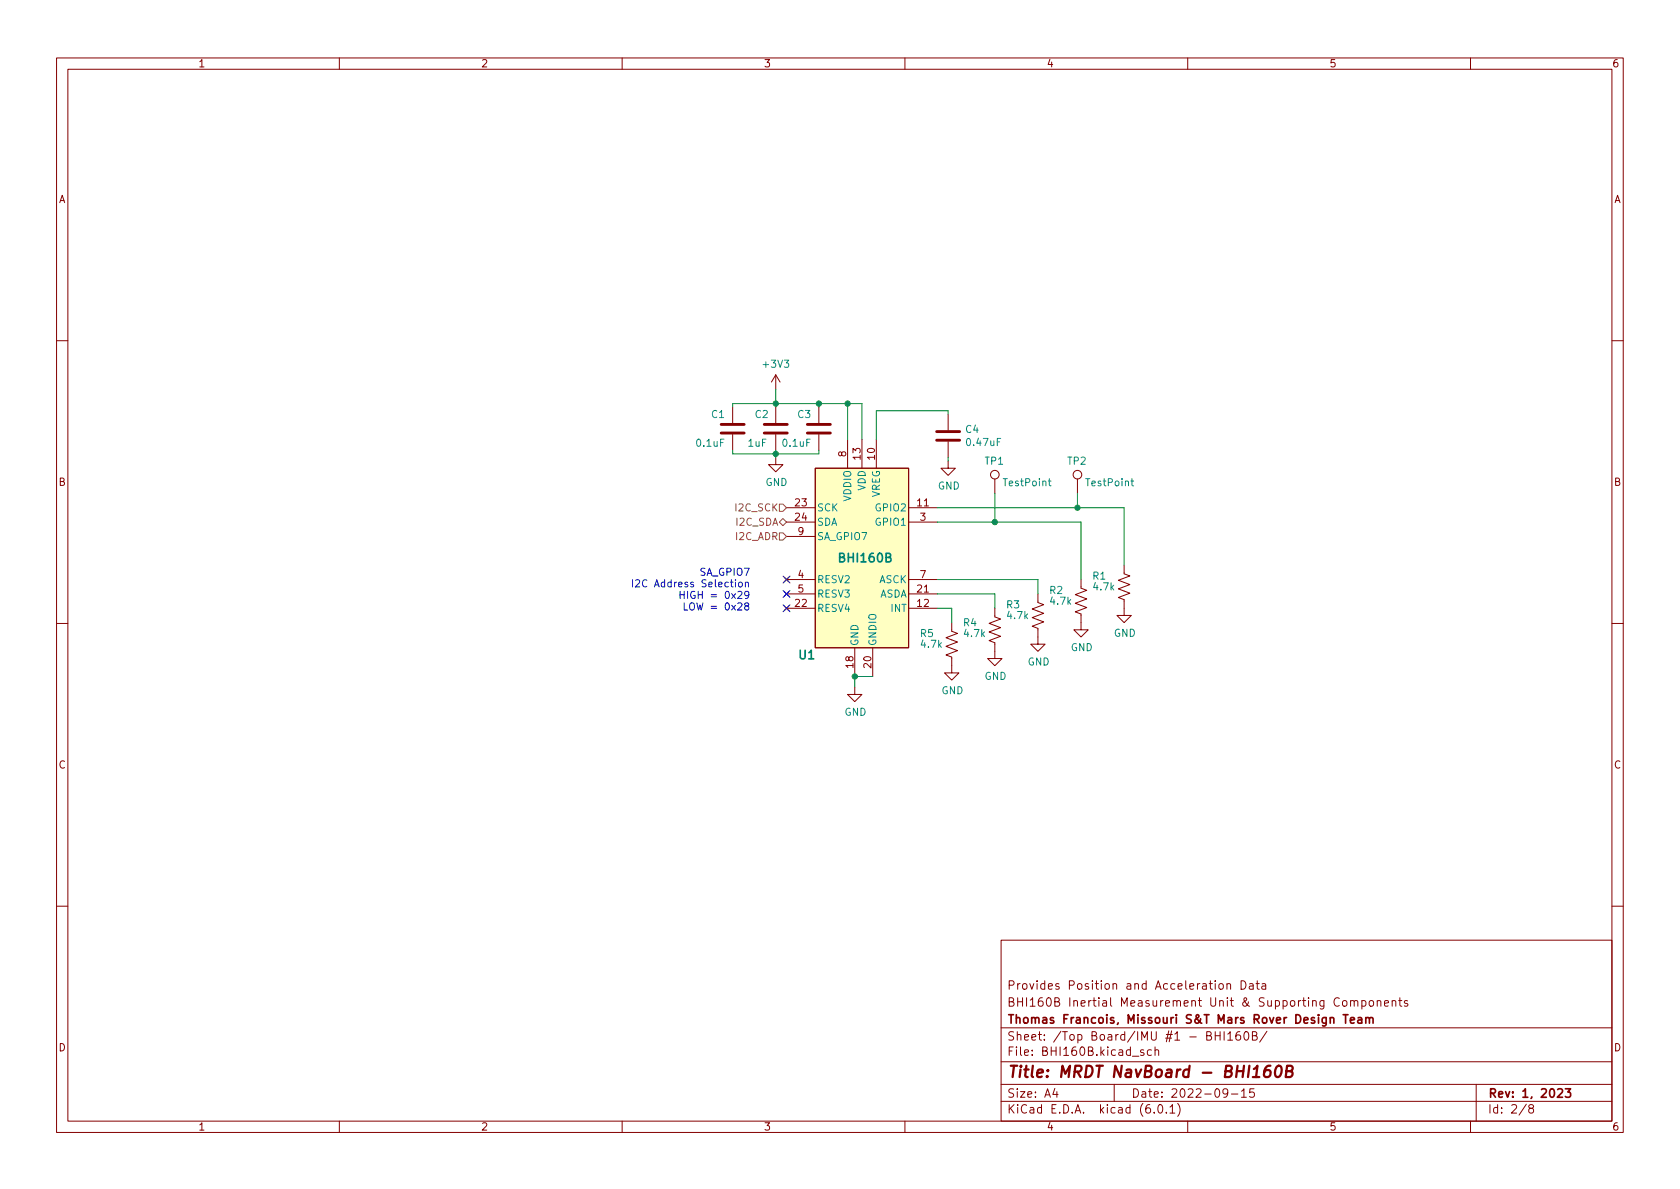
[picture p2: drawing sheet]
<svg xmlns="http://www.w3.org/2000/svg" width="297mm" height="210mm" viewBox="0 0 297 210" stroke-linecap="round" stroke-linejoin="round" font-family="sans-serif">
<g fill="none" stroke="#840000" stroke-width=".18">
<path d="M10 10.2h277v190.1h-277zM12 12.2h273v186.1h-273zM60 10.2v2M110 10.2v2M160 10.2v2M210 10.2v2M260 10.2v2M10 60.2h2M129.5 72v2.8M129.5 76.8v2.8M137.2 66.3v2.5M137.2 72v2.8"/>
<path d="M137.2 76.8v2.8M137.2 66.3l-.8 1.3M137.2 66.3l.7 1.3M144.8 72v2.8M144.8 76.8v2.8M149.9 77.7v5.1M152.4 77.7v5.1M154.9 77.7v5.1M167.6 73.3v2.8M167.6 78.1v2.8M285 60.2h2M137.2 80.9v1.3h1.2l-1.2 1.2-1.3-1.2h1.3"/>
<path d="M139.1 89.8h5M139.1 92.3h5M139.1 94.9h5M144.1 82.8h16.6v31.7h-16.6zM160.7 89.8h5M160.7 92.3h5M167.6 81.5v1.3h1.3l-1.3 1.3-1.2-1.3h1.2M175.9 84.7v2.5M190.5 84.7v2.5M198.8 99.9v1.6l1 .3-2.1 .8 2.1 .8-2.1 .7 2.1 .8-2.1 .8 1.1 .3v2.8h1.2l-1.2 1.3-1.3-1.3h1.3M10 110.2h2M138.7 107.2l.7 .7"/>
<path d="M138.7 102.1l.7 .8M138.7 104.6l.7 .8M139.1 107.6h5M139.1 105h5M139.1 102.5h5M139.4 107.2l-.7 .7M139.4 102.1l-.7 .8M139.4 104.6l-.7 .8M151.1 114.5v5.1M154.3 114.5v5.1M160.7 107.6h5M160.7 105h5"/>
<path d="M160.7 102.5h5M168.3 110.1v1.5l1 .4-2 .8 2 .7-2 .8 2 .8-2 .7 1 .4v2.8h1.2l-1.2 1.3-1.3-1.3h1.3M175.9 107.6v1.5l1 .4-2 .7 2 .8-2 .8 2 .7-2 .8 1 .4v2.8h1.3l-1.3 1.2-1.3-1.2h1.3M183.5 105v1.5l1 .4-2 .8 2 .8-2 .7 2 .8-2 .7 1 .4v2.8h1.3l-1.3 1.3-1.3-1.3h1.3M191.1 102.5v1.5l1.1 .4-2.1 .8 2.1 .7-2.1 .8 2.1 .7-2.1 .8 1 .4v2.8h1.3l-1.3 1.2-1.2-1.2h1.2M285 110.2h2M151.1 121.5v1.3h1.3l-1.3 1.3-1.2-1.3h1.2M10 160.2h2M177 166.3h108v32h-108zM215.6 174l.4-.1 .3 .3v.4l-.3 .3h-.4l-.1-.3v-.4zM216.9 174.1l.2-.2 .4 .1 .1 .9M216.9 173.9v1"/>
<path d="M219.4 173.4a.76 .76 0 0 1 .9 .8 .76 .76 0 0 1-.9 .7zM220.9 174h.6l.1 .9M221.6 174.3l-.5 .1a.29 .29 0 0 0-.2 .2 .29 .29 0 0 0 .2 .3h.5M222.1 173.9h.5M222.3 173.4v1.3l.3 .2M223.1 174h.6l.1 .9M223.8 174.3l-.5 .1a.29 .29 0 0 0-.2 .2 .29 .29 0 0 0 .2 .3h.5M236.8 176.6a.6 .6 0 0 0-.8 0 .6 .6 0 0 0-.1 .7 .56 .56 0 0 0 .3 .6 .56 .56 0 0 0 .6-.1M237.4 177.1l.2-.2 .5 .2v.5l-.1 .3h-.4l-.2-.1zM238.8 177.1l.2-.2 .4 .1v.9M238.8 176.9v1M239.4 177.1l.2-.2 .4 .1 .1 .9"/>
<path d="M240.8 177l.4-.1 .3 .3v.4l-.1 .3h-.6M240.8 176.9v1.5M242.2 177l.4-.1 .3 .3v.4l-.3 .3h-.4l-.1-.3v-.4zM243.5 177.1l.2-.2 .4 .1v.9M243.5 176.9v1M244.8 177.4l.7-.1-.1-.3-.4-.1-.2 .2 .1 .8h.5M246.1 177.1l.3-.2 .3 .1 .1 .9M246.1 176.9v1M247.3 176.9h.6M247.5 176.4v1.3l.4 .2M248.9 177l-.4-.1-.2 .2 .1 .3 .5 .1v.4h-.6M285 160.2h2"/>
<path d="M60 198.3v2M110 198.3v2M160 198.3v2M177 194.8h108M177 191.8h108M177 187.8h108M177 181.8h108M186.5 192.5l-.4 1h1M186.9 193v1M197 191.8v3M200.2 186.8h1.2M202.2 185.7l-.3-.1-.3 .2 .1 .3 .5 .1v.4h-.6"/>
<path d="M203.6 185.7l-.5-.1-.2 .3v.4l.1 .3h.6M204.1 196.7v.1M204.2 185.8l.2-.2 .4 .1 .1 .9M204.2 185.1v1.5M204.9 195.4l.2-.1a.81 .81 0 0 1 .6 .7 .81 .81 0 0 1-.3 .8h-.2a.81 .81 0 0 1-.6-.6 .81 .81 0 0 1 .3-.8zM206.2 196.7v.1M206.9 195.8l.4-.5v1.5M206.9 196.8h.8M208.2 195.1a1.72 1.72 0 0 1 0 2.3M210 198.3v2M213.4 183.1h.6l.1-.2-.1-.4-.6-.1v1.5h.5l.3-.3a.39 .39 0 0 0-.3-.5M214.9 182.4v1.5"/>
<path d="M214.9 183.1h.8M215.7 182.4v1.5M216.4 182.4v1.5M217.1 193.2l-.3 .3h-.3l-.3-.3 .2-.6 .4-.1 .2 .2a.99 .99 0 0 1-.4 1.3h-.2M217.1 182.9l.4-.5v1.5M217.1 183.9h.8M217.7 193.5h1.2M219.2 182.4a.59 .59 0 0 0-.7 .7v.5l.1 .3h.5l.2-.1 .1-.5-.2-.2-.4-.1-.3 .3M219.5 193l.4-.5v1.5M219.5 194h.9M220.1 182.6l.2-.2a.81 .81 0 0 1 .6 .7 .81 .81 0 0 1-.3 .8h-.2a.81 .81 0 0 1-.3-1.3zM221.4 183.1h.5l.2-.1 .1-.3-.1-.2-.7-.1v1.5h.6l.3-.3a.39 .39 0 0 0-.4-.5"/>
<path d="M221.7 192.5h-.7l-.1 .7 .2-.1 .5 .1 .2 .2-.1 .5-.2 .1-.6-.1M224 182.4l-1.3 1.9M260 198.3v2M261 191.8v6.5M269.9 195.3l-1.3 1.9M270.6 196l-.3-.3 .1-.2 .2-.2 .4 .1 .2 .2-.1 .2-.7 .2-.1 .3v.2l.3 .3h.4l.2-.3-.1-.4-.2-.1"/>
<circle cx="175.9" cy="83.9" r=".76"/>
<circle cx="190.5" cy="83.9" r=".76"/>
</g>
<path d="M237.5 179.4h.8M237.9 179.4v1.5M241.5 179.9v1M238.8 180.4l.7-.1-.1-.3-.4-.1-.2 .2v.8h.6M240.1 180h.6l.1 .9M240.8 180.3l-.5 .1a.29 .29 0 0 0-.3 .2 .29 .29 0 0 0 .3 .3h.5M241.5 180.1l.2-.2 .4 .1v.9M242.1 180.1l.2-.2 .4 .1 .1 .9M275.4 192.7l.6-.2 .2 .2 .1 .3-1 1h1M276.8 192.5h.9l-.5 .6 .4 .1v.7l-.2 .1h-.4l-.2-.1" fill="none" stroke="#840000" stroke-width=".3"/>
<path d="M221.5 190.5h1.2M224.6 188.5a.91 .91 0 0 0-1 .8l-.1 .8 .1 .3a.66 .66 0 0 0 1-.3l.1-.5-.2-.3a.66 .66 0 0 0-1 .3M225.7 188.7a.46 .46 0 0 1 .5-.2 .46 .46 0 0 1 .4 .3 1.15 1.15 0 0 1-.8 1.7l-.2-.1a1.54 1.54 0 0 1 .1-1.7zM227.5 189.4l.8-.1a.46 .46 0 0 0 .3-.4 .46 .46 0 0 0-.4-.4h-.6l-.3 2h.8a.53 .53 0 0 0 .4-.5 .53 .53 0 0 0-.4-.6" fill="none" stroke="#840000" stroke-width=".4"/>
<path d="M127.5 76.6h4.1M127.5 75.1h4.1M135.1 76.6h4.1M135.1 75.1h4.1M142.7 76.6h4.1M142.7 75.1h4.1M165.6 77.8h4.1M165.6 76.3h4.1" fill="none" stroke="#840000" stroke-width=".51"/>
<path d="M185.3 85.1h.5M185.5 84.6v1.1l.3 .2M200 85.1h.4M200.1 84.6v1.1l.3 .2" fill="none" stroke="#008484" stroke-width=".18"/>
<path d="M144.1 82.8h16.6v31.7h-16.6z" fill="#ffffc2" stroke="#ffffc2" stroke-width=".18"/>
<path d="M137.8 92.3l.6-.6 .7 .6-.7 .7zM137.8 94.2h.6l.7 .7-.7 .6h-.6zM137.8 89.1h.6l.7 .7-.7 .6h-.6z" fill="none" stroke="#848400" stroke-width=".18"/>
<path d="M111.8 102.5v1.3M112.4 102.6l.5-.1 .2 .4-.8 .9h.8M120.2 104.6v1.2M120.2 105.2h.8M121 106.6v1.3h.6M121 104.6v1.2M121.6 104.6v1.2M122 106.8l.2-.2a.43 .43 0 0 1 .6 .4v.5a.42 .42 0 0 1-.4 .4 .42 .42 0 0 1-.5-.4zM131.8 103.1l.2-.2 .3 .1v.8" fill="none" stroke="#0000c2" stroke-width=".18"/>
<g fill="none" stroke="#008400" stroke-width=".18">
<path d="M129.5 72v-.6h22.9v6.3M129.5 79.6v.7h15.3v-.7M137.2 68.8v3.2M137.2 79.6v1.3M144.8 71.4v.6M149.9 71.4v6.3M167.6 73.3v-.7h-12.7v5.1M165.7 92.3h25.4v10.2M165.7 89.8h33.1v10.1M167.6 80.9v.6M175.9 87.2v5.1M190.5 87.2v2.6"/>
<path d="M154.3 119.6h-3.2v1.9M165.7 105h10.2v2.6M165.7 107.6h2.6v2.5M165.7 102.5h17.8v2.5"/>
</g>
<path d="M138.5 101.9l1.2 1.2M138.5 107l1.2 1.2M138.5 104.4l1.2 1.2M139.7 101.9l-1.2 1.2M139.7 107l-1.2 1.2M139.7 104.4l-1.2 1.2" fill="none" stroke="#000084" stroke-width=".18"/>
<g fill="#008400" stroke="#008400" stroke-width=".18">
<circle cx="149.9" cy="71.4" r=".46"/>
<circle cx="144.8" cy="71.4" r=".46"/>
<circle cx="190.5" cy="89.8" r=".46"/>
<circle cx="175.9" cy="92.3" r=".46"/>
<circle cx="151.1" cy="119.6" r=".46"/>
<circle cx="137.2" cy="80.3" r=".46"/>
<circle cx="137.2" cy="71.4" r=".46"/>
</g>
<text font-size="2.8" fill="#840000" x="178" y="190.6">Title: MRDT NavBoard - BHI160B</text>
<g font-size="2.1" fill="#008484">
<text x="148.6" y="99.4">BHI160B</text>
<text x="141.3" y="116.6">U1</text>
</g>
<g font-size="2.1" fill="#840000">
<text x="178" y="178">BHI160B Inertial Measurement Unit &amp; Supporting Components</text>
<text x="178" y="175">Provides Position and Acceleration Data</text>
<text x="178" y="184">Sheet: /Top Board/IMU #1 - BHI160B/</text>
<text x="178" y="181">Thomas Francois, Missouri S&amp;T Mars Rover Design Team</text>
<text x="178" y="186.7">File: BHI160B.kicad_sch</text>
<text x="178" y="196.9">KiCad E.D.A. kicad (6.0.1)</text>
<text x="178" y="194.1">Size: A4</text>
<text x="200" y="194.1">Date: 2022-09-15</text>
<text x="263" y="194.1">Rev: 1, 2023</text>
<text x="263" y="196.9">Id: 2/8</text>
</g>
<g font-size="1.8" fill="#840000">
<text x="35" y="11.9">1</text>
<text x="85" y="11.9">2</text>
<text x="135" y="11.9">3</text>
<text x="185" y="11.9">4</text>
<text x="235" y="11.9">5</text>
<text x="285" y="11.9">6</text>
<text x="10.3" y="35.9">A</text>
<text x="285.3" y="35.9">A</text>
<text x="149.6" y="80.8" transform="rotate(-90 149.6 80.8)">8</text>
<text x="152.1" y="81.2" transform="rotate(-90 152.1 81.2)">13</text>
<text x="154.7" y="81.2" transform="rotate(-90 154.7 81.2)">10</text>
<text x="10.3" y="85.9">B</text>
<text x="140.6" y="89.5">23</text>
<text x="162.2" y="89.5">11</text>
<text x="285.3" y="85.9">B</text>
<text x="140.6" y="92.1">24</text>
<text x="141.1" y="94.6">9</text>
<text x="162.7" y="92.1">3</text>
<text x="140.6" y="107.3">22</text>
<text x="141.1" y="102.2">4</text>
<text x="141.1" y="104.8">5</text>
<text x="162.2" y="107.3">12</text>
<text x="162.2" y="104.8">21</text>
<text x="162.7" y="102.2">7</text>
<text x="150.9" y="118.1" transform="rotate(-90 150.9 118.1)">18</text>
<text x="154.1" y="118.1" transform="rotate(-90 154.1 118.1)">20</text>
<text x="10.3" y="135.9">C</text>
<text x="285.3" y="135.9">C</text>
<text x="10.3" y="185.9">D</text>
<text x="285.3" y="185.9">D</text>
<text x="35" y="199.9">1</text>
<text x="85" y="199.9">2</text>
<text x="135" y="199.9">3</text>
<text x="185" y="199.9">4</text>
<text x="235" y="199.9">5</text>
<text x="285" y="199.9">6</text>
</g>
<g font-size="1.8" fill="#008484">
<text x="135.1" y="65">+3V3</text>
<text x="125.8" y="73.9">C1</text>
<text x="133.5" y="73.9">C2</text>
<text x="141.1" y="73.9">C3</text>
<text x="170.7" y="76.5">C4</text>
<text x="123.2" y="79">0.1uF</text>
<text x="132.3" y="79">1uF</text>
<text x="138.5" y="79">0.1uF</text>
<text x="171.1" y="78.9">0.47uF</text>
<text x="174.2" y="82.2">TP1</text>
<text x="188.8" y="82.2">TP2</text>
<text x="135.3" y="85.9">GND</text>
<text x="150.5" y="88.7" transform="rotate(-90 150.5 88.7)">VDDIO</text>
<text x="153" y="86.8" transform="rotate(-90 153 86.8)">VDD</text>
<text x="155.6" y="88.1" transform="rotate(-90 155.6 88.1)">VREG</text>
<text x="165.8" y="86.6">GND</text>
<text x="177.6" y="86">TestPoint</text>
<text x="192.2" y="86">TestPoint</text>
<text x="144.4" y="90.4">SCK</text>
<text x="144.4" y="93">SDA</text>
<text x="144.4" y="95.5">SA_GPIO7</text>
<text x="155" y="90.4">GPIO2</text>
<text x="155" y="93">GPIO1</text>
<text x="144.4" y="103.1">RESV2</text>
<text x="144.4" y="105.7">RESV3</text>
<text x="155.4" y="105.7">ASDA</text>
<text x="155.4" y="103.1">ASCK</text>
<text x="178" y="107.6">R3</text>
<text x="185.6" y="105">R2</text>
<text x="185.8" y="106.9">4.7k</text>
<text x="193.2" y="102.5">R1</text>
<text x="193.4" y="104.4">4.7k</text>
<text x="144.4" y="108.2">RESV4</text>
<text x="157.6" y="108.2">INT</text>
<text x="162.7" y="112.6">R5</text>
<text x="170.4" y="110.7">R4</text>
<text x="170.6" y="112.6">4.7k</text>
<text x="178.2" y="109.5">4.7k</text>
<text x="196.9" y="112.6">GND</text>
<text x="151.8" y="114.3" transform="rotate(-90 151.8 114.3)">GND</text>
<text x="154.9" y="114.3" transform="rotate(-90 154.9 114.3)">GNDIO</text>
<text x="162.9" y="114.5">4.7k</text>
<text x="181.7" y="117.7">GND</text>
<text x="189.3" y="115.1">GND</text>
<text x="166.4" y="122.8">GND</text>
<text x="174.1" y="120.2">GND</text>
<text x="149.3" y="126.6">GND</text>
</g>
<g font-size="1.8" fill="#848400">
<text x="130.1" y="95.5">I2C_ADR</text>
<text x="130.2" y="93">I2C_SDA</text>
<text x="130.2" y="90.4">I2C_SCK</text>
</g>
<g font-size="1.8" fill="#0000c2">
<text x="123.9" y="101.8">SA_GPIO7</text>
<text x="114" y="103.8">I2C Address Selection</text>
<text x="122.3" y="105.9">HIGH = 0x29</text>
<text x="122.6" y="107.9">LOW = 0x28</text>
</g>
</svg>
